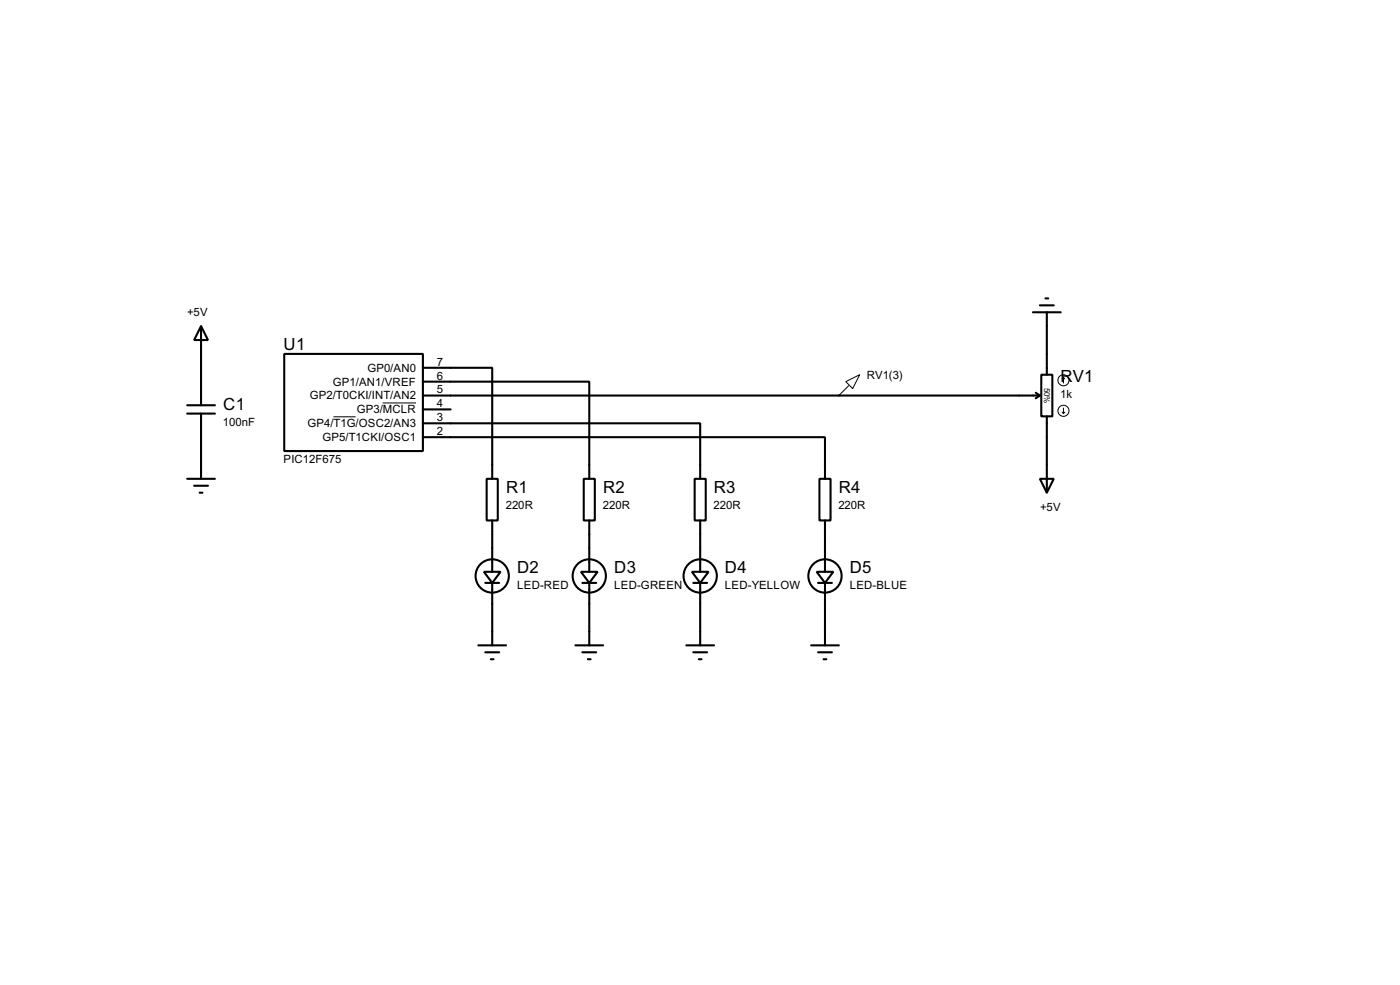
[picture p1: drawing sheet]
<svg xmlns="http://www.w3.org/2000/svg" width="256mm" height="180mm" viewBox="0 0 256 180" stroke-linecap="round" stroke-linejoin="round" font-family="sans-serif">
<g fill="none" stroke="#000" stroke-width=".38">
<path d="M36.8 59.7l1.3 2.5h-2.5zM36.8 59.7v14.5M189.2 57.1h5.1M190.5 55.9h2.5M191.5 54.6h.5M191.8 57.1v11.5M34.3 74.2h5.1M34.3 75.7h5.1M36.8 75.7v11.9M52.1 64.8h25.4v17.7h-25.4zM77.5 67.3h12.7v20.3M77.5 69.8h30.4v17.8"/>
<path d="M77.5 77.5h50.8v10.1M77.5 72.4h113M77.5 74.9h5M189.7 71.9l.8 .5M190.5 72.4l-.8 .5M190.8 68.6h2v7.6h-2zM191.8 76.2v14M34.3 87.6h5.1M35.6 88.9h2.5M36.6 90.2h.5M77.5 80h73.6v7.6M89.2 87.6h2v7.6h-2z"/>
<path d="M90.2 95.2v9.4M106.9 87.6h2.1v7.6h-2.1zM107.9 95.2v9.4M127.3 87.6h2v7.6h-2zM128.3 95.2v9.4M150.1 87.6h2v7.6h-2zM151.1 95.2v9.4M190.5 87.6h2.5l-1.2 2.6zM87.6 118.1h5.1M88.6 104.6h3.1l-1.5 2.1zM88.9 106.7h2.5M88.9 119.4h2.5"/>
<path d="M90.2 106.7v11.4M105.4 118.1h5.1M106.4 104.6h3.1l-1.6 2.1zM106.7 106.7h2.5M106.7 119.4h2.5M107.9 106.7v11.4M125.7 118.1h5.1M126.7 104.6h3.1l-1.5 2.1zM127 106.7h2.5M127 119.4h2.5M128.3 106.7v11.4M148.6 118.1h5.1"/>
<path d="M149.6 104.6h3.1l-1.6 2.1zM149.9 106.7h2.5M149.9 119.4h2.5M151.1 106.7v11.4M89.9 120.6h.5M107.7 120.6h.5M128 120.6h.5M150.9 120.6h.5"/>
<circle cx="90.2" cy="105.4" r="3"/>
<circle cx="107.9" cy="105.4" r="3"/>
<circle cx="128.3" cy="105.4" r="3"/>
<circle cx="151.1" cy="105.4" r="3"/>
</g>
<g fill="none" stroke="#000" stroke-width=".18">
<path d="M61.1 76.3h4.1M70.1 73.7h6.1M154.9 69.8l2.6-1.2-1.3 2.5zM155.4 70.6l-1.7 1.8M194.6 75.4l.2 .3M194.8 69.1v1M194.8 74.7v1M194.8 69.1l.3 .2M194.8 69.1l-.2 .2M195.1 75.4l-.3 .3"/>
<circle cx="194.8" cy="69.6" r="1.02"/>
<circle cx="194.8" cy="75.2" r="1.02"/>
</g>
<g font-size="3.4">
<text x="52" y="64">U1</text>
<text x="194.3" y="69.9">RV1</text>
<text x="40.9" y="75">C1</text>
<text x="92.7" y="90.2">R1</text>
<text x="110.5" y="90.2">R2</text>
<text x="130.8" y="90.2">R3</text>
<text x="153.6" y="90.2">R4</text>
<text x="94.8" y="104.9">D2</text>
<text x="112.5" y="104.9">D3</text>
<text x="132.8" y="104.9">D4</text>
<text x="155.7" y="104.9">D5</text>
</g>
<g font-size="2.3">
<text x="34.3" y="57.9">+5V</text>
<text x="61" y="70.6">GP1/AN1/VREF</text>
<text x="67.3" y="68">GP0/AN0</text>
<text x="80" y="66.9">7</text>
<text x="80" y="69.5">6</text>
<text x="158.8" y="69.3">RV1(3)</text>
<text x="40.9" y="77.9">100nF</text>
<text x="56.8" y="73.1">GP2/T0CKI/INT/AN2</text>
<text x="65.4" y="75.6">GP3/MCLR</text>
<text x="80" y="77.1">3</text>
<text x="80" y="74.5">4</text>
<text x="80" y="72">5</text>
<text x="194.2" y="72.9">1k</text>
<text x="56.3" y="78.2">GP4/T1G/OSC2/AN3</text>
<text x="59.1" y="80.7">GP5/T1CKI/OSC1</text>
<text x="80" y="79.6">2</text>
<text x="51.9" y="84.7">PIC12F675</text>
<text x="92.7" y="93.1">220R</text>
<text x="110.4" y="93.1">220R</text>
<text x="130.7" y="93.1">220R</text>
<text x="153.6" y="93.1">220R</text>
<text x="190.5" y="93.4">+5V</text>
<text x="94.7" y="107.9">LED-RED</text>
<text x="112.5" y="107.9">LED-GREEN</text>
<text x="132.8" y="107.9">LED-YELLOW</text>
<text x="155.7" y="107.9">LED-BLUE</text>
</g>
<text font-size="1.7" x="191.3" y="71" transform="rotate(90 191.3 71)">50%</text>
</svg>
